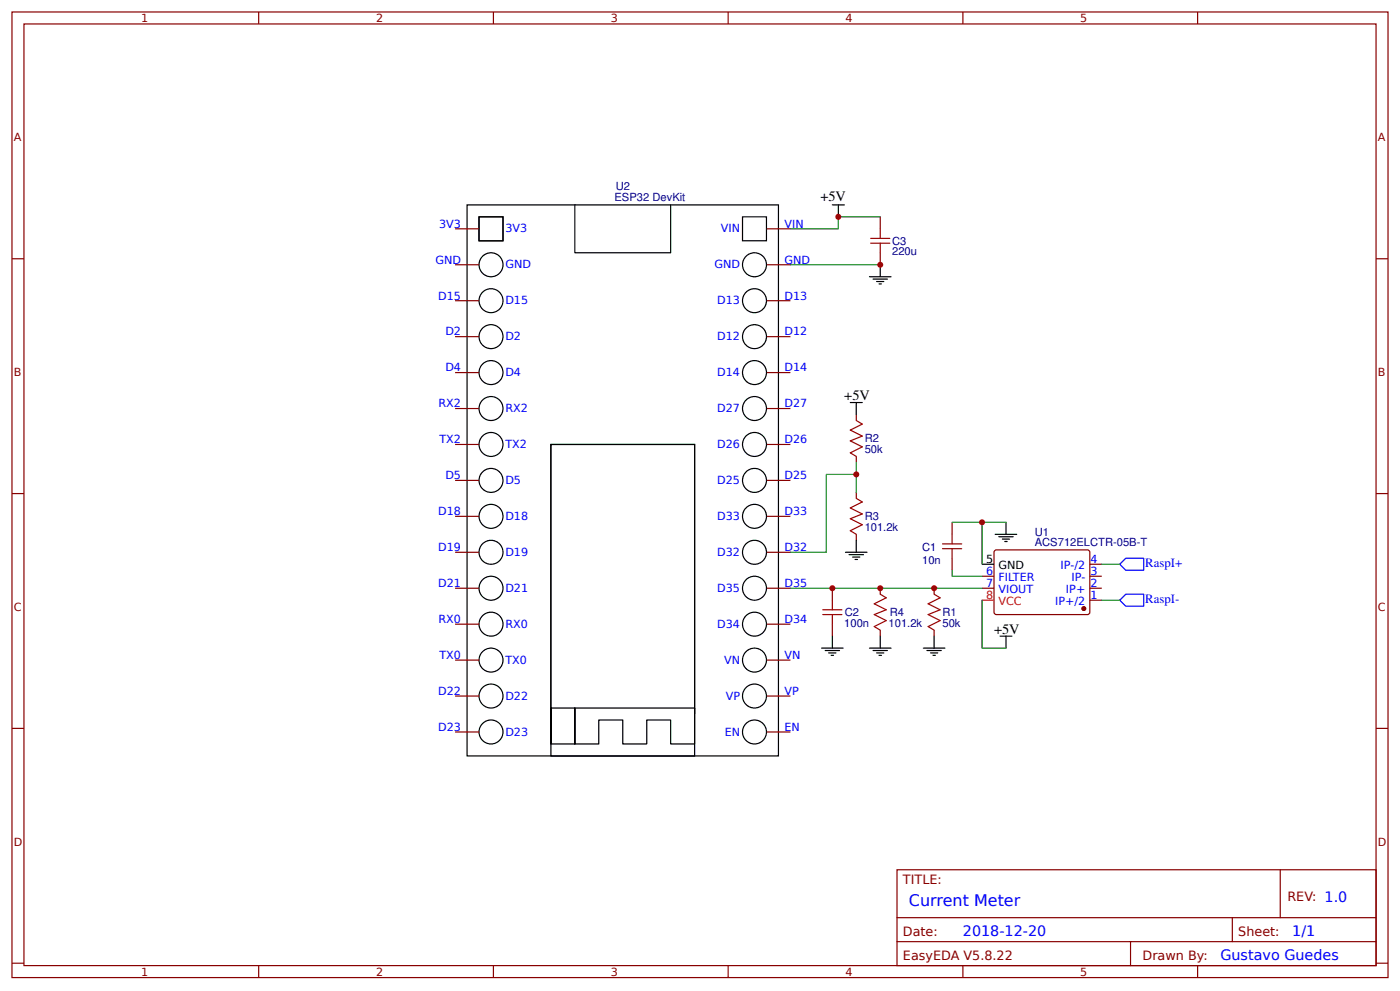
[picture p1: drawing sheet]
<svg xmlns="http://www.w3.org/2000/svg" width="309mm" height="219mm" viewBox="0 0 309 219" stroke-linecap="round" stroke-linejoin="round" font-family="sans-serif">
<g fill="none" stroke="#800" stroke-width=".26">
<path d="M2.6 2.6h304.1v213.3h-304.1zM5.3 5.3h298.7v208h-298.7zM57.1 2.6v2.7M109 2.6v2.7M160.9 2.6v2.7M212.7 2.6v2.7M264.6 2.6v2.7M2.6 57.1h2.7M100.5 50.5h5.3M100.5 58.5h5.3M169.3 50.5h5.3M169.3 58.5h5.3"/>
<path d="M194.5 47.9v2.6M194.5 55.8v2.7M304 57.1h2.7M100.5 66.4h5.3M100.5 74.3h5.3M169.3 66.4h5.3M169.3 74.3h5.3M100.5 82.3h5.3M100.5 90.2h5.3M100.5 98.2h5.3M169.3 82.3h5.3M169.3 90.2h5.3"/>
<path d="M169.3 98.2h5.3M189.2 91.5v1.4M2.6 109h2.7M100.5 106.1h5.3M100.5 114h5.3M169.3 106.1h5.3M169.3 114h5.3M189.2 100.8v1.3M189.2 108.7v1.4M189.2 118v1.3M210.3 115.4v2.6M304 109h2.7"/>
<path d="M100.5 129.9h5.3M100.5 122h5.3M100.5 137.8h5.3M169.3 129.9h5.3M169.3 122h5.3M169.3 137.8h5.3M183.9 129.9v2.7M183.9 137.8v2.7M194.5 129.9v1.3M194.5 139.2v1.3M206.4 129.9v1.3M206.4 139.2v1.3"/>
<path d="M210.3 123.3v2.6M217 129.9h2.6M217 127.3h2.6M219.7 121.7l.4-.3 20.4 .1 .3 .5-.1 13.5-.5 .2h-20.3l-.3-.5zM240.8 132.6h2.6M240.8 129.9h2.6M240.8 127.3h2.6M240.8 124.6h2.6M100.5 145.8h5.3M100.5 153.7h5.3M169.3 145.8h5.3M169.3 153.7h5.3"/>
<path d="M2.6 160.9h2.7M100.5 161.7h5.3M169.3 161.7h5.3M304 160.9h2.7M198.2 192.1h105.8v21.2h-105.8zM282.8 192.1v10.6M2.6 212.7h2.7M57.1 213.3v2.6M109 213.3v2.6M160.9 213.3v2.6M198.2 202.7h105.8M198.2 208h105.8"/>
<path d="M212.7 213.3v2.6M249.8 208v5.3M264.6 213.3v2.6M272.3 202.7v5.3M304 212.7h2.7"/>
</g>
<g fill="none" stroke="#a00000" stroke-width=".26">
<path d="M192.4 53.7h4.2M192.4 52.7h4.2M194.5 50.5v2.2M194.5 53.7v2.1M189.2 92.9l1.3 .8-2.6 1.3 2.6 1.3-2.6 1.1 2.6 1.3-2.6 1.3 1.3 .8M189.2 110.1l1.3 .8-2.6 1.3 2.6 1.3-2.6 1.1 2.6 1.3-2.6 1.3 1.3 .8M210.3 118v2.1M181.8 135.7h4.2M181.8 134.7h4.2M183.9 132.6v2.1M183.9 135.7v2.1M194.5 131.2l1.3 .8-2.7 1.3 2.7 1.4-2.7 1 2.7 1.4-2.7 1.3 1.4 .8"/>
<path d="M206.4 131.2l1.3 .8-2.6 1.3 2.6 1.4-2.6 1 2.6 1.4-2.6 1.3 1.3 .8M208.2 121.2h4.3M208.2 120.1h4.3M210.3 121.2v2.1"/>
</g>
<circle cx="239.4" cy="134.4" r=".4" fill="#800" stroke="#800" stroke-width=".26"/>
<g fill="none" stroke="#000" stroke-width=".26">
<path d="M103.2 45.2h68.8v121.8h-68.8zM105.8 47.9h5.3v5.3h-5.3zM127 45.2v10.6h21.2v-10.6M164 47.9h5.3v5.3h-5.3zM183.9 45.2h2.6M185.2 45.2v2.7M194.5 58.5v2.6M192.1 61.1h4.7M192.9 61.6h3.2M193.7 62.2h1.6M194.2 62.7h.5M121.7 98.2h31.8v68.8h-31.8z"/>
<path d="M121.7 98.2h31.8v58.2h-31.8zM187.9 88.9h2.6M189.2 88.9v2.6M189.2 119.3v2.7M219.9 118h4.7M220.7 118.5h3.1M221.5 119.1h1.5M222 119.6h.5M222.2 115.4v2.6M186.8 122h4.8M187.6 122.5h3.2M188.4 123h1.6"/>
<path d="M188.9 123.6h.5M217 124.6h2.6M153.5 157.7v-1.3v7.9h-5.3v-5.3h-5.3v5.3h-5.3v-5.3h-5.3v5.3h-5.3v-7.9v7.9h-5.3v-7.9v7.9M181.5 143.1h4.8M182.3 143.7h3.2M183.1 144.2h1.6M183.6 144.7h.5M183.9 140.5v2.6M192.1 143.1h4.7M192.9 143.7h3.2M193.7 144.2h1.6M194.2 144.7h.5"/>
<path d="M194.5 140.5v2.6M204 143.1h4.8M204.8 143.7h3.2M205.6 144.2h1.6M206.1 144.7h.5M206.4 140.5v2.6M220.9 140.5h2.7M222.2 140.5v2.6"/>
<circle cx="108.5" cy="58.5" r="2.65"/>
<circle cx="166.7" cy="58.5" r="2.65"/>
<circle cx="108.5" cy="74.3" r="2.65"/>
<circle cx="108.5" cy="66.4" r="2.65"/>
<circle cx="166.7" cy="66.4" r="2.65"/>
<circle cx="166.7" cy="74.3" r="2.65"/>
<circle cx="108.5" cy="82.3" r="2.65"/>
<circle cx="108.5" cy="90.2" r="2.65"/>
<circle cx="108.5" cy="98.2" r="2.65"/>
<circle cx="166.7" cy="82.3" r="2.65"/>
<circle cx="166.7" cy="90.2" r="2.65"/>
<circle cx="166.7" cy="98.2" r="2.65"/>
<circle cx="108.5" cy="106.1" r="2.65"/>
<circle cx="108.5" cy="114" r="2.65"/>
<circle cx="166.7" cy="106.1" r="2.65"/>
<circle cx="166.7" cy="114" r="2.65"/>
<circle cx="108.5" cy="129.9" r="2.65"/>
<circle cx="108.5" cy="122" r="2.65"/>
<circle cx="108.5" cy="137.8" r="2.65"/>
<circle cx="166.7" cy="122" r="2.65"/>
<circle cx="166.7" cy="129.9" r="2.65"/>
<circle cx="166.7" cy="137.8" r="2.65"/>
<circle cx="108.5" cy="153.7" r="2.65"/>
<circle cx="108.5" cy="145.8" r="2.65"/>
<circle cx="166.7" cy="145.8" r="2.65"/>
<circle cx="166.7" cy="153.7" r="2.65"/>
<circle cx="108.5" cy="161.7" r="2.65"/>
<circle cx="166.7" cy="161.7" r="2.65"/>
</g>
<path d="M217 132.6h2.6" fill="none" stroke="#f00" stroke-width=".26"/>
<path d="M174.6 58.5h19.9M194.5 47.9h-9.3v2.6h-10.6M189.2 104.8h-6.6v17.2h-8M189.2 102.1v6.6M210.3 115.4h6.7M222.2 115.4h-5.2v9.2M174.6 129.9h42.4M210.3 125.9v1.4h6.7M217 132.6v10.5h5.2M243.4 132.6h4M243.4 124.6h4" fill="none" stroke="#080" stroke-width=".26"/>
<path d="M247.4 132.6l1.3-1.4h4v2.7h-4zM248.7 123.3h4v2.6h-4l-1.3-1.3z" fill="none" stroke="#00f" stroke-width=".26"/>
<g fill="#c00">
<circle cx="185.2" cy="47.9" r=".66"/>
<circle cx="194.5" cy="58.5" r=".66"/>
<circle cx="189.2" cy="104.8" r=".66"/>
<circle cx="217" cy="115.4" r=".66"/>
<circle cx="183.9" cy="129.9" r=".66"/>
<circle cx="194.5" cy="129.9" r=".66"/>
<circle cx="206.4" cy="129.9" r=".66"/>
</g>
<text font-size="3.5" fill="#00f" x="200.8" y="200">Current Meter</text>
<g font-size="3.2">
<text x="181.2" y="44.4">+5V</text>
<text x="186.5" y="88.4">+5V</text>
<text x="219.6" y="140">+5V</text>
</g>
<g font-size="3.2" fill="#00f">
<text x="212.7" y="206.6">2018-12-20</text>
<text x="285.5" y="206.6">1/1</text>
<text x="269.6" y="211.9">Gustavo Guedes</text>
</g>
<g font-size="2.8" fill="#00f">
<text x="253" y="125.1">RaspI+</text>
<text x="253" y="133.1">RaspI-</text>
</g>
<g font-size="2.8" fill="#800">
<text x="199.5" y="195.3">TITLE:</text>
<text x="284.4" y="199">REV: 1.0</text>
<text x="199.5" y="206.6">Date:</text>
<text x="273.6" y="206.6">Sheet:</text>
<text x="199.5" y="211.9">EasyEDA V5.8.22</text>
<text x="252.4" y="211.9">Drawn By:</text>
</g>
<g font-size="2.5" fill="#800">
<text x="31.2" y="4.9">1</text>
<text x="83.1" y="4.9">2</text>
<text x="134.9" y="4.9">3</text>
<text x="186.8" y="4.9">4</text>
<text x="238.7" y="4.9">5</text>
<text x="3" y="31.2">A</text>
<text x="304.4" y="31.2">A</text>
<text x="3" y="83.1">B</text>
<text x="304.4" y="83.1">B</text>
<text x="3" y="134.9">C</text>
<text x="304.4" y="134.9">C</text>
<text x="3" y="186.8">D</text>
<text x="304.4" y="186.8">D</text>
<text x="31.2" y="215.5">1</text>
<text x="83.1" y="215.5">2</text>
<text x="134.9" y="215.5">3</text>
<text x="186.8" y="215.5">4</text>
<text x="238.7" y="215.5">5</text>
</g>
<g font-size="2.5" fill="#000080">
<text x="135.8" y="44.5">ESP32 DevKit</text>
<text x="136" y="42.1">U2</text>
<text x="197.1" y="56.4">220u</text>
<text x="197.1" y="54.1">C3</text>
<text x="191" y="100.1">50k</text>
<text x="191" y="97.7">R2</text>
<text x="191" y="117.3">101.2k</text>
<text x="191" y="114.9">R3</text>
<text x="228.6" y="118.3">U1</text>
<text x="203.7" y="124.5">10n</text>
<text x="203.7" y="121.6">C1</text>
<text x="228.6" y="120.7">ACS712ELCTR-05B-T</text>
<text x="186.7" y="136.1">C2</text>
<text x="196.6" y="136">R4</text>
<text x="208.2" y="136.1">R1</text>
<text x="186.5" y="138.4">100n</text>
<text x="196.3" y="138.4">101.2k</text>
<text x="208.2" y="138.5">50k</text>
</g>
<g font-size="2.5" fill="#00f">
<text x="97" y="50.3">3V3</text>
<text x="111.7" y="51.3">3V3</text>
<text x="159.2" y="51.3">VIN</text>
<text x="173.3" y="50.3">VIN</text>
<text x="96.2" y="58.2">GND</text>
<text x="111.7" y="59.3">GND</text>
<text x="157.9" y="59.3">GND</text>
<text x="173.3" y="58.2">GND</text>
<text x="96.8" y="66.1">D15</text>
<text x="111.7" y="67.2">D15</text>
<text x="158.5" y="67.2">D13</text>
<text x="173.3" y="66.1">D13</text>
<text x="98.4" y="74.1">D2</text>
<text x="111.7" y="75.1">D2</text>
<text x="158.5" y="75.1">D12</text>
<text x="173.3" y="74.1">D12</text>
<text x="98.4" y="82">D4</text>
<text x="111.7" y="83.1">D4</text>
<text x="158.5" y="83.1">D14</text>
<text x="173.3" y="82">D14</text>
<text x="96.9" y="90">RX2</text>
<text x="173.3" y="90">D27</text>
<text x="111.7" y="91">RX2</text>
<text x="158.5" y="91">D27</text>
<text x="97.1" y="97.9">TX2</text>
<text x="111.7" y="99">TX2</text>
<text x="158.5" y="99">D26</text>
<text x="173.3" y="97.9">D26</text>
<text x="98.4" y="105.8">D5</text>
<text x="111.7" y="106.9">D5</text>
<text x="158.5" y="106.9">D25</text>
<text x="173.3" y="105.8">D25</text>
<text x="96.8" y="113.8">D18</text>
<text x="173.3" y="113.8">D33</text>
<text x="111.7" y="114.8">D18</text>
<text x="158.5" y="114.8">D33</text>
<text x="96.8" y="121.7">D19</text>
<text x="111.7" y="122.8">D19</text>
<text x="158.5" y="122.8">D32</text>
<text x="173.3" y="121.7">D32</text>
<text x="234.3" y="125.7">IP-/2</text>
<text x="240.9" y="124.4">4</text>
<text x="96.8" y="129.6">D21</text>
<text x="111.7" y="130.7">D21</text>
<text x="158.5" y="130.7">D35</text>
<text x="173.3" y="129.6">D35</text>
<text x="217.9" y="127">6</text>
<text x="217.9" y="129.6">7</text>
<text x="220.6" y="128.3">FILTER</text>
<text x="220.6" y="131">VIOUT</text>
<text x="235.5" y="131">IP+</text>
<text x="236.7" y="128.3">IP-</text>
<text x="240.9" y="129.6">2</text>
<text x="240.9" y="127">3</text>
<text x="96.9" y="137.6">RX0</text>
<text x="173.3" y="137.6">D34</text>
<text x="233.1" y="133.6">IP+/2</text>
<text x="240.9" y="132.3">1</text>
<text x="111.7" y="138.6">RX0</text>
<text x="158.5" y="138.6">D34</text>
<text x="97.1" y="145.5">TX0</text>
<text x="111.7" y="146.6">TX0</text>
<text x="160" y="146.6">VN</text>
<text x="173.3" y="145.5">VN</text>
<text x="96.8" y="153.5">D22</text>
<text x="111.7" y="154.5">D22</text>
<text x="160.3" y="154.5">VP</text>
<text x="173.3" y="153.5">VP</text>
<text x="96.8" y="161.4">D23</text>
<text x="173.3" y="161.4">EN</text>
<text x="111.7" y="162.5">D23</text>
<text x="160.1" y="162.5">EN</text>
</g>
<g font-size="2.5">
<text x="217.9" y="124.4">5</text>
<text x="220.6" y="125.7">GND</text>
</g>
<g font-size="2.5" fill="#f00">
<text x="217.9" y="132.3">8</text>
<text x="220.6" y="133.6">VCC</text>
</g>
</svg>
